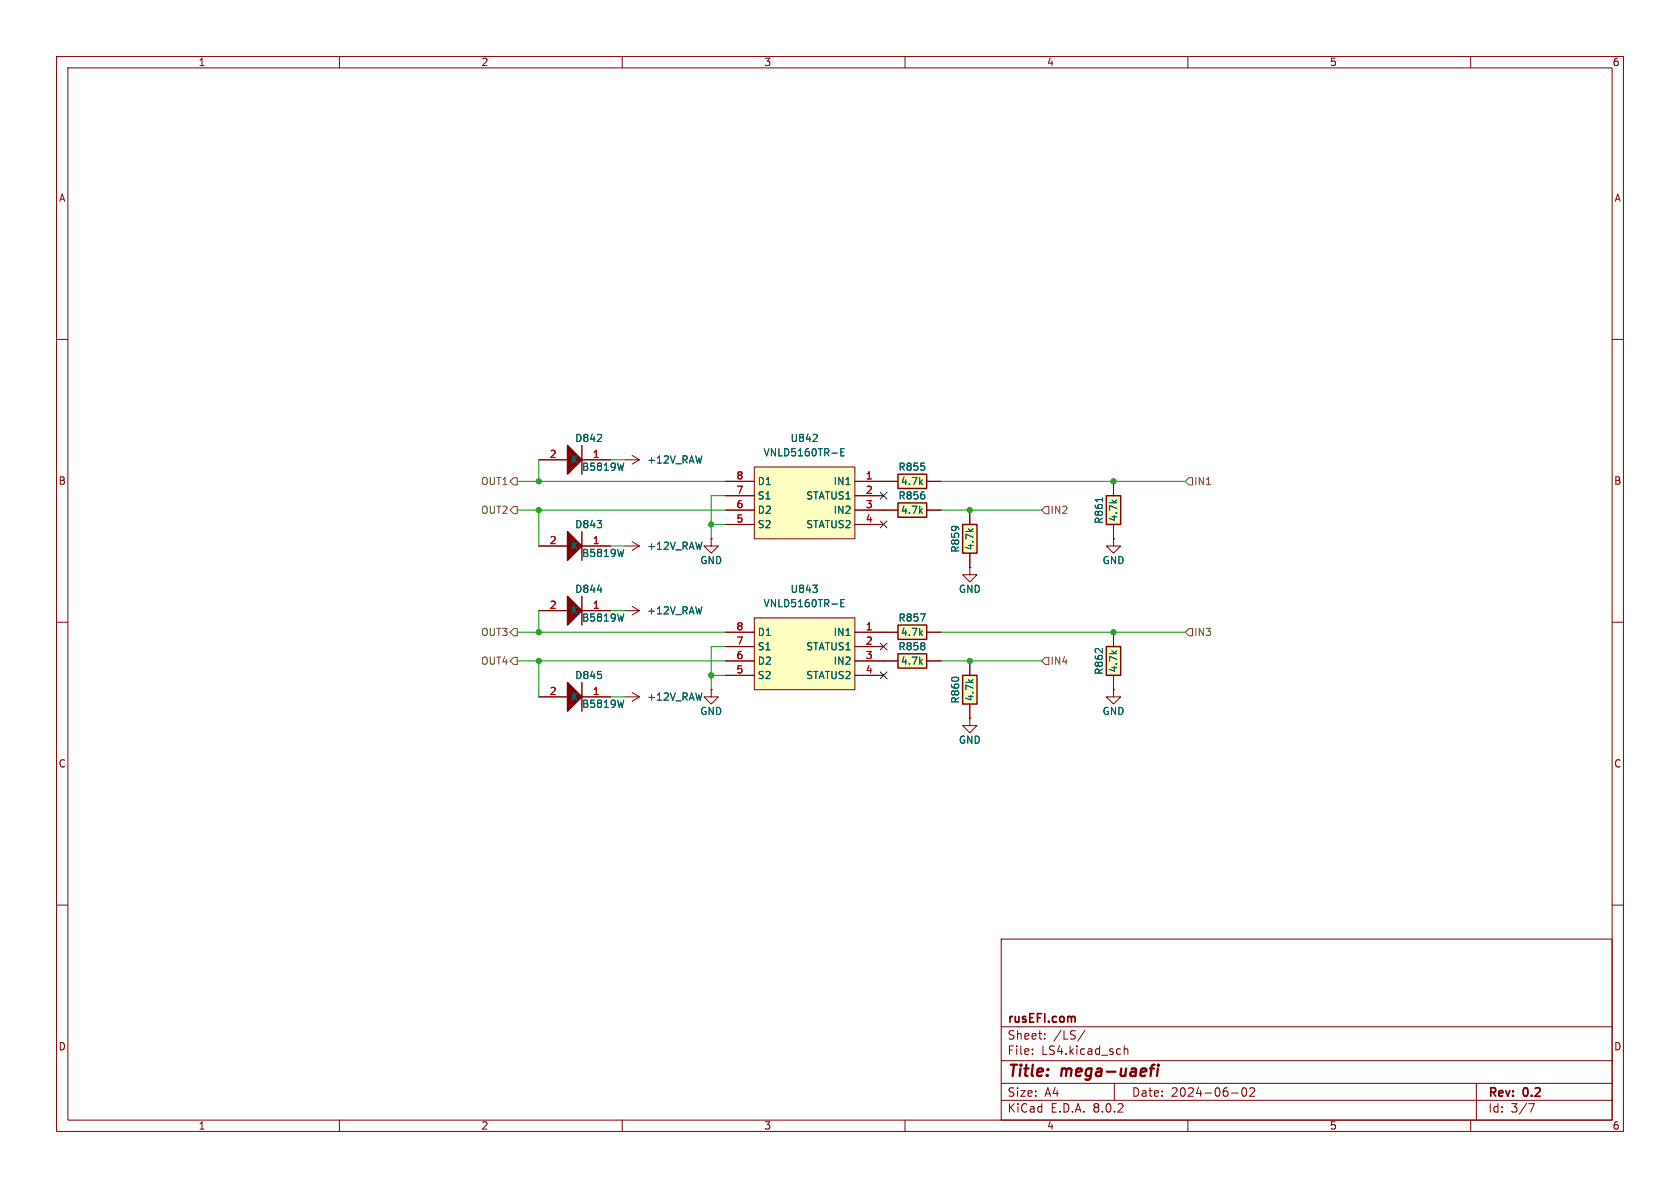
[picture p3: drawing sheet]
<svg xmlns="http://www.w3.org/2000/svg" width="297mm" height="210mm" viewBox="0 0 297 210" stroke-linecap="round" stroke-linejoin="round" font-family="sans-serif">
<g fill="none" stroke="#840000" stroke-width=".18">
<path d="M10 10h277v190h-277zM12 12h273v186h-273zM60 10v2M110 10v2M160 10v2M210 10v2M260 10v2M10 60h2M285 60h2M10 110h2M285 110h2M10 160h2"/>
<path d="M285 160h2M177 166h108v32h-108zM60 198v2M110 198v2M160 198v2M177 194.5h108M177 191.5h108M177 187.5h108M177 181.5h108M182.5 186.3v.1M182.5 185.5v.1M184.7 183.6v.1"/>
<path d="M184.7 182.8v.1M191.8 182.1l-1.3 2M197 191.5v3M198.7 184.9v1.5M198.7 185.5l.3-.1 .3 .1 .1 .9M210 198v2M217.7 193.2h1.2M219.7 192.4l.2-.1a.81 .81 0 0 1 .6 .6 .81 .81 0 0 1-.3 .8l-.2 .1a.81 .81 0 0 1-.3-1.4zM221 192.4l.5-.1 .2 .1 .1 .3-.9 1.1h.9M260 198v2M261 191.5v6.5M270.2 195.1h1l-.6 1.5"/>
</g>
<path d="M203.3 188.9h.7M204.1 188.2l-.4 .1-.1 .2-.2 1.7M204.7 188.9l-.2 1.3M204.8 188.2v.2M204.8 188.2l-.1 .1 .1 .1M204.8 188.2l.1 .1-.1 .1" fill="none" stroke="#840000" stroke-width=".4"/>
<path d="M189.8 179.7l.3 .2v.8" fill="none" stroke="#840000" stroke-width=".3"/>
<path d="M170.2 92.7h2.5v5.1h-2.5z" fill="#ffffc2"/>
<path d="M170.2 92.7h2.5v5.1h-2.5zM102.9 105.4v5.1M102.9 120.7v5" fill="none" stroke="#840000" stroke-width=".25"/>
<g fill="none" stroke="#840000" stroke-width=".18">
<path d="M125.7 95.3v1.2h-1.2l1.2 1.3 1.3-1.3h-1.3M125.7 95.3h.1M171.4 90.2v2.5M171.4 97.8v2.5M95.2 108h5.1M102.9 108h5M110.5 108h2.5M111.8 107.2l1.2 .8M113 108l-1.2 .7M95.2 123.2h5.1M102.9 123.2h5M110.5 123.2h2.5"/>
<path d="M111.8 122.4l1.2 .8M113 123.2l-1.2 .8M125.7 121.9v1.3h-1.2l1.2 1.3 1.3-1.3h-1.3M125.7 121.9h.1M196.8 121.9v1.3h-1.2l1.2 1.3 1.3-1.3h-1.3M196.8 121.9h.1"/>
</g>
<g fill="#840000" stroke="#840000" stroke-width=".25">
<path d="M100.3 120.7l2.6 2.5-2.6 2.5z"/>
<path d="M100.3 105.4l2.6 2.6-2.6 2.5z"/>
</g>
<path d="M105.6 104.3h.8M110.3 108.5l-.3 1.3M110.3 123.8l-.3 1.2" fill="none" stroke="#006464" stroke-width=".18"/>
<path d="M170.2 119.4h2.5v5.1h-2.5z" fill="#ffffc2"/>
<path d="M170.2 119.4h2.5v5.1h-2.5z" fill="none" stroke="#840000" stroke-width=".25"/>
<path d="M171.4 116.8v2.6M171.4 127v1.3h-1.2l1.2 1.2 1.3-1.2h-1.3M171.4 127h.1M171.4 124.5v2.5" fill="none" stroke="#840000" stroke-width=".18"/>
<path d="M195.6 114.3h2.5v5.1h-2.5z" fill="#ffffc2"/>
<path d="M195.6 114.3h2.5v5.1h-2.5z" fill="none" stroke="#840000" stroke-width=".25"/>
<path d="M110.5 96.5h2.5M111.8 95.8l1.2 .7M113 96.5l-1.2 .8M196.8 111.8v2.5M196.8 119.4v2.5" fill="none" stroke="#840000" stroke-width=".18"/>
<path d="M158.7 88.9h5.1v2.5h-5.1z" fill="#ffffc2"/>
<path d="M158.7 88.9h5.1v2.5h-5.1z" fill="none" stroke="#840000" stroke-width=".25"/>
<path d="M156.2 90.2h2.5M163.8 90.2h2.6" fill="none" stroke="#840000" stroke-width=".18"/>
<path d="M158.7 83.8h5.1v2.6h-5.1z" fill="#ffffc2"/>
<path d="M102.9 94v5.1M158.7 83.8h5.1v2.6h-5.1z" fill="none" stroke="#840000" stroke-width=".25"/>
<path d="M95.2 96.5h5.1M102.9 96.5h5M110.5 81.3h2.5M111.8 80.5l1.2 .8M113 81.3l-1.2 .7M156.2 85.1h2.5M163.8 85.1h2.6M196.8 95.3v1.2h-1.2l1.2 1.3 1.3-1.3h-1.3M196.8 95.3h.1" fill="none" stroke="#840000" stroke-width=".18"/>
<path d="M100.3 94l2.6 2.5-2.6 2.6z" fill="#840000" stroke="#840000" stroke-width=".25"/>
<path d="M110.3 97.1l-.3 1.3" fill="none" stroke="#006464" stroke-width=".18"/>
<path d="M133.3 82.6h17.8v12.7h-17.8z" fill="#ffffc2"/>
<path d="M128.3 85.1h5M128.3 87.6h5M128.3 90.2h5M128.3 92.7h5M133.3 82.6h17.8v12.7h-17.8zM151.1 85.1h5.1M151.1 87.6h5.1M151.1 90.2h5.1M151.1 92.7h5.1" fill="none" stroke="#840000" stroke-width=".18"/>
<path d="M143.7 78h.8M144.4 76.9v.4M148.7 79.9h.4M149.3 79.3h-.6v1.3h.6" fill="none" stroke="#006464" stroke-width=".18"/>
<path d="M133.3 109.2h17.8v12.7h-17.8z" fill="#ffffc2"/>
<path d="M128.3 111.8h5M128.3 114.3h5M128.3 116.8h5M128.3 119.4h5M133.3 109.2h17.8v12.7h-17.8zM151.1 111.8h5.1M151.1 114.3h5.1M151.1 116.8h5.1M151.1 119.4h5.1" fill="none" stroke="#840000" stroke-width=".18"/>
<path d="M143.7 103.4h.8l-.4 .5M144.4 104.1v.5M148.7 106.6h.4M149.3 106h-.6v1.3h.6" fill="none" stroke="#006464" stroke-width=".18"/>
<path d="M195.6 87.6h2.5v5.1h-2.5z" fill="#ffffc2"/>
<path d="M195.6 87.6h2.5v5.1h-2.5z" fill="none" stroke="#840000" stroke-width=".25"/>
<path d="M196.8 85.1v2.5M196.8 92.7v2.6" fill="none" stroke="#840000" stroke-width=".18"/>
<path d="M194.9 88v.7" fill="none" stroke="#006464" stroke-width=".18"/>
<path d="M158.7 115.6h5.1v2.5h-5.1z" fill="#ffffc2"/>
<path d="M158.7 115.6h5.1v2.5h-5.1z" fill="none" stroke="#840000" stroke-width=".25"/>
<path d="M156.2 116.8h2.5M163.8 116.8h2.6" fill="none" stroke="#840000" stroke-width=".18"/>
<path d="M158.7 110.5h5.1v2.5h-5.1z" fill="#ffffc2"/>
<path d="M102.9 78.7v5.1M158.7 110.5h5.1v2.5h-5.1z" fill="none" stroke="#840000" stroke-width=".25"/>
<g fill="none" stroke="#840000" stroke-width=".18">
<path d="M95.2 81.3h5.1M95.2 96.5h5.1M102.9 81.3h5M102.9 96.5h5M125.7 95.3h.1M128.3 85.1h5M128.3 87.6h5M128.3 90.2h5M128.3 92.7h5M151.1 85.1h7.6M151.1 87.6h5.1M151.1 90.2h7.6"/>
<path d="M151.1 92.7h5.1M163.8 85.1h2.6M163.8 90.2h2.6M171.4 90.2v2.5M171.4 97.8v2.5M196.8 95.3h.1M196.8 85.1v2.5M196.8 92.7v2.6M95.2 108h5.1M102.9 108h5M128.3 111.8h5M128.3 114.3h5"/>
<path d="M128.3 116.8h5M128.3 119.4h5M151.1 111.8h7.6M151.1 114.3h5.1M151.1 116.8h7.6M151.1 119.4h5.1M163.8 111.8h2.6M163.8 116.8h2.6M171.4 100.3v1.3h-1.2l1.2 1.3 1.3-1.3h-1.3M171.4 100.3h.1M171.4 116.8v2.6M196.8 111.8v2.5"/>
<path d="M196.8 119.4v2.5M95.2 123.2h5.1M102.9 123.2h5M125.7 121.9h.1M171.4 127h.1M171.4 124.5v2.5M196.8 121.9h.1"/>
</g>
<g fill="none" stroke="#006464" stroke-width=".18">
<path d="M143.7 78h.8M144.4 76.9v.4M148.7 79.9h.4M149.3 79.3h-.6v1.3h.6M110.3 81.9l-.3 1.2M110.3 97.1l-.3 1.3M194.9 88v.7M105.6 104.3h.8M110.3 108.5l-.3 1.3M143.7 103.4h.8l-.4 .5M144.4 104.1v.5M148.7 106.6h.4"/>
<path d="M149.3 106h-.6v1.3h.6M162.7 108.5h.9l-.6 1.3M110.3 123.8l-.3 1.2"/>
</g>
<path d="M100.3 78.7l2.6 2.6-2.6 2.5z" fill="#840000" stroke="#840000" stroke-width=".25"/>
<path d="M90.8 89.5h.6v1.3h-.6l-.6-.6zM90.8 84.5h.6v1.2h-.6l-.6-.6zM184.8 89.5h.6v1.3h-.6l-.7-.6zM210.2 84.5h.6v1.2h-.6l-.7-.6zM90.2 116.8l.6-.6h.6v1.3h-.6zM90.8 111.1h.6v1.3h-.6l-.6-.6zM184.8 116.2h.6v1.3h-.6l-.7-.7zM210.2 111.1h.6v1.3h-.6l-.7-.6z" fill="none" stroke="#725600" stroke-width=".18"/>
<g fill="none" stroke="#009600" stroke-width=".18">
<path d="M91.4 85.1h36.9M91.4 90.2h36.9M95.2 81.3v3.8M95.2 90.2v6.3M107.9 81.3h2.6M107.9 96.5h2.6M125.7 92.7h2.6M128.3 87.6h-2.6v7.7M166.4 85.1h43.1M166.4 90.2h17.7M91.4 116.8h36.9M91.4 111.8h36.9"/>
<path d="M95.2 108v3.8M95.2 116.8v6.4M107.9 108h2.6M125.7 119.4h2.6M128.3 114.3h-2.6v7.6M166.4 116.8h17.7M166.4 111.8h43.1M107.9 123.2h2.6"/>
</g>
<path d="M155.6 92.1l1.2 1.2M155.6 87l1.2 1.2M156.8 92.1l-1.2 1.2M156.8 87l-1.2 1.2M155.6 113.7l1.2 1.2M155.6 118.8l1.2 1.2M156.8 113.7l-1.2 1.2M156.8 118.8l-1.2 1.2" fill="none" stroke="#000084" stroke-width=".18"/>
<g fill="#009600" stroke="#009600" stroke-width=".18">
<circle cx="125.7" cy="92.7" r=".46"/>
<circle cx="171.4" cy="116.8" r=".46"/>
<circle cx="196.8" cy="85.1" r=".46"/>
<circle cx="196.8" cy="111.8" r=".46"/>
<circle cx="171.4" cy="90.2" r=".46"/>
<circle cx="125.7" cy="119.4" r=".46"/>
<circle cx="95.2" cy="116.8" r=".46"/>
<circle cx="95.2" cy="111.8" r=".46"/>
<circle cx="95.2" cy="90.2" r=".46"/>
<circle cx="95.2" cy="85.1" r=".46"/>
</g>
<g font-size="2.8" fill="#840000">
<text x="178" y="190.9">Title:</text>
<text x="187.7" y="190.9">mega-uaefi</text>
</g>
<g font-size="2.1" fill="#840000">
<text x="178" y="184">Sheet:</text>
<text x="178" y="181.2">rusEFI.com</text>
<text x="186.2" y="184">/LS/</text>
<text x="178" y="186.7">File:</text>
<text x="184.1" y="186.7">LS4.kicad_sch</text>
<text x="178" y="196.9">KiCad</text>
<text x="178" y="194.1">Size:</text>
<text x="184.7" y="194.1">A4</text>
<text x="185.7" y="196.9">E.D.A.</text>
<text x="193.3" y="196.9">8.0.2</text>
<text x="200" y="194.1">Date:</text>
<text x="207" y="194.1">2024-06-02</text>
<text x="263" y="194.3">Rev:</text>
<text x="263" y="196.9">Id:</text>
<text x="267.1" y="196.9">3/7</text>
<text x="269.4" y="194.3">0.2</text>
</g>
<g font-size="1.8" fill="#840000">
<text x="35" y="11.9">1</text>
<text x="85" y="11.9">2</text>
<text x="135" y="11.9">3</text>
<text x="185" y="11.9">4</text>
<text x="235" y="11.9">5</text>
<text x="285" y="11.9">6</text>
<text x="10.3" y="35.9">A</text>
<text x="285.3" y="35.9">A</text>
<text x="10.3" y="85.9">B</text>
<text x="285.3" y="85.9">B</text>
<text x="10.3" y="135.9">C</text>
<text x="285.3" y="135.9">C</text>
<text x="10.3" y="185.9">D</text>
<text x="285.3" y="185.9">D</text>
<text x="35" y="199.9">1</text>
<text x="85" y="199.9">2</text>
<text x="135" y="199.9">3</text>
<text x="185" y="199.9">4</text>
<text x="235" y="199.9">5</text>
<text x="285" y="199.9">6</text>
</g>
<g font-size="1.8" fill="#a90000">
<text x="97.1" y="81">2</text>
<text x="104.7" y="81">1</text>
<text x="130.1" y="89.9">6</text>
<text x="130.1" y="87.4">7</text>
<text x="130.1" y="84.8">8</text>
<text x="153" y="84.8">1</text>
<text x="153" y="87.4">2</text>
<text x="153" y="89.9">3</text>
<text x="130.1" y="92.5">5</text>
<text x="153" y="92.5">4</text>
<text x="97.1" y="96.3">2</text>
<text x="104.7" y="96.3">1</text>
<text x="97.1" y="107.7">2</text>
<text x="104.7" y="107.7">1</text>
<text x="130.1" y="111.5">8</text>
<text x="153" y="111.5">1</text>
<text x="130.1" y="119.1">5</text>
<text x="130.1" y="116.6">6</text>
<text x="130.1" y="114">7</text>
<text x="153" y="114">2</text>
<text x="153" y="116.6">3</text>
<text x="153" y="119.1">4</text>
<text x="97.1" y="122.9">2</text>
<text x="104.7" y="122.9">1</text>
</g>
<g font-size="1.8" fill="#006464">
<text x="100.9" y="82.1">K</text>
<text x="101.6" y="78.3">D842</text>
<text x="102.8" y="83.4">B5819W</text>
<text x="114.3" y="82.1">+12V_RAW</text>
<text x="134.9" y="80.9">VNLD5160TR-E</text>
<text x="139.7" y="78.3">U842</text>
<text x="158.7" y="83.4">R855</text>
<text x="133.9" y="88.5">S1</text>
<text x="133.9" y="86">D1</text>
<text x="142.4" y="88.5">STATUS1</text>
<text x="147.3" y="86">IN1</text>
<text x="158.7" y="88.5">R856</text>
<text x="159.2" y="86">4.7k</text>
<text x="101.6" y="93.6">D843</text>
<text x="133.9" y="93.6">S2</text>
<text x="133.9" y="91">D2</text>
<text x="142.4" y="93.6">STATUS2</text>
<text x="147.3" y="91">IN2</text>
<text x="159.2" y="91">4.7k</text>
<text x="195.2" y="92.7" transform="rotate(-90 195.2 92.7)">R861</text>
<text x="197.7" y="92.3" transform="rotate(-90 197.7 92.3)">4.7k</text>
<text x="100.9" y="97.4">K</text>
<text x="102.8" y="98.7">B5819W</text>
<text x="114.3" y="97.4">+12V_RAW</text>
<text x="123.7" y="99.9">GND</text>
<text x="169.8" y="97.8" transform="rotate(-90 169.8 97.8)">R859</text>
<text x="172.3" y="97.4" transform="rotate(-90 172.3 97.4)">4.7k</text>
<text x="194.8" y="99.9">GND</text>
<text x="101.6" y="105">D844</text>
<text x="134.9" y="107.5">VNLD5160TR-E</text>
<text x="139.7" y="105">U843</text>
<text x="169.4" y="105">GND</text>
<text x="100.9" y="108.8">K</text>
<text x="102.8" y="110.1">B5819W</text>
<text x="114.3" y="108.8">+12V_RAW</text>
<text x="133.9" y="112.6">D1</text>
<text x="147.3" y="112.6">IN1</text>
<text x="158.7" y="110.1">R857</text>
<text x="159.2" y="112.6">4.7k</text>
<text x="133.9" y="117.7">D2</text>
<text x="133.9" y="115.2">S1</text>
<text x="142.4" y="115.2">STATUS1</text>
<text x="147.3" y="117.7">IN2</text>
<text x="158.7" y="115.2">R858</text>
<text x="159.2" y="117.7">4.7k</text>
<text x="195.2" y="119.4" transform="rotate(-90 195.2 119.4)">R862</text>
<text x="197.7" y="119" transform="rotate(-90 197.7 119)">4.7k</text>
<text x="100.9" y="124.1">K</text>
<text x="101.6" y="120.2">D845</text>
<text x="102.8" y="125.3">B5819W</text>
<text x="114.3" y="124.1">+12V_RAW</text>
<text x="133.9" y="120.2">S2</text>
<text x="142.4" y="120.2">STATUS2</text>
<text x="169.8" y="124.5" transform="rotate(-90 169.8 124.5)">R860</text>
<text x="172.3" y="124" transform="rotate(-90 172.3 124)">4.7k</text>
<text x="123.7" y="126.6">GND</text>
<text x="169.4" y="131.7">GND</text>
<text x="194.8" y="126.6">GND</text>
</g>
<g font-size="1.8" fill="#725600">
<text x="84.9" y="86">OUT1</text>
<text x="211" y="86">IN1</text>
<text x="84.9" y="91">OUT2</text>
<text x="185.6" y="91">IN2</text>
<text x="84.9" y="112.6">OUT3</text>
<text x="211" y="112.6">IN3</text>
<text x="84.9" y="117.7">OUT4</text>
<text x="185.6" y="117.7">IN4</text>
</g>
</svg>
